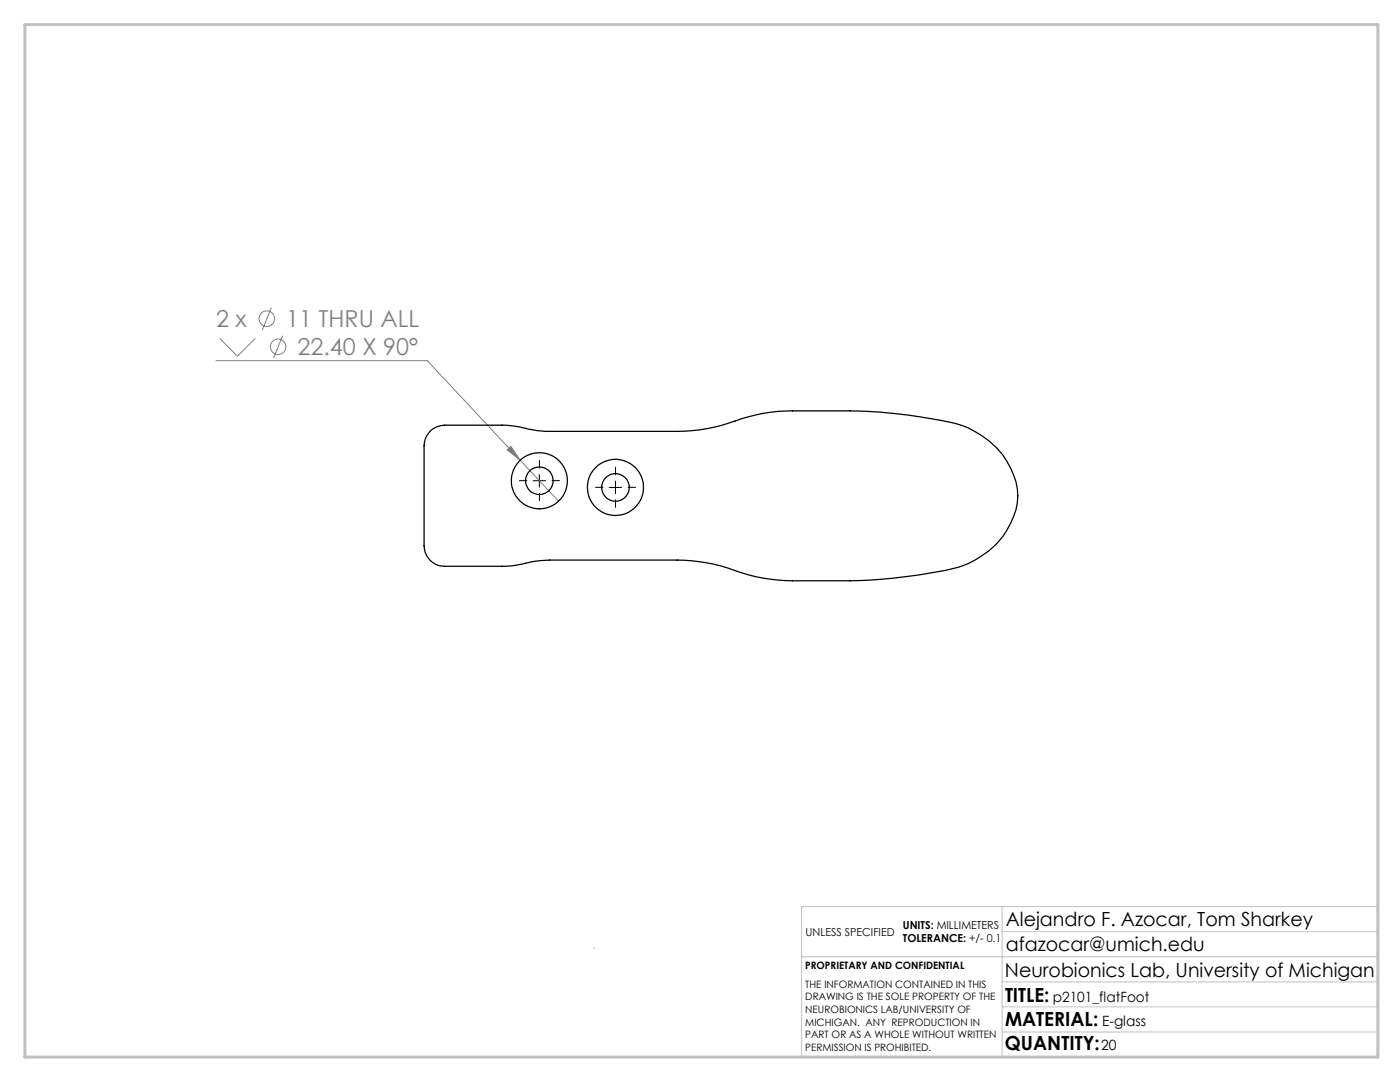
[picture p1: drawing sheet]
<svg xmlns="http://www.w3.org/2000/svg" width="279mm" height="216mm" viewBox="0 0 279 216" stroke-linecap="round" stroke-linejoin="round" font-family="sans-serif">
<g fill="none" stroke="#808080" stroke-width=".2">
<path d="M43.1 72h42.2l26.2 28M43.9 67.5l3.5 3.6 3.5-3.6M54.2 61.4l-1.8 4.4M56.4 67l-1.8 4.4M101.2 89.8l.8-.7 1.8 2.7z"/>
<circle cx="53.2" cy="63.6" r="1.55"/>
<circle cx="55.5" cy="69.2" r="1.55"/>
</g>
<path d="M105.2 95.9h-1.5M107.7 93.4v-1.5M107.7 98.4v1.5M110.2 95.9h1.5M120.3 97.2h-1.5M122.8 94.7v-1.5M122.8 99.7v1.5M125.3 97.2h1.5" fill="none" stroke="#000" stroke-width=".2" stroke-dasharray="15.2 1.3 1.3 1.3"/>
<path d="M106.4 95.9h2.5M107.6 94.7v2.5M121.6 97.3h2.5M122.8 96v2.5" fill="none" stroke="#000" stroke-width=".2"/>
<path d="M118.6 189.2v.1M160 190.9h115M200 185.9h75M200 180.9v30M200 195.9h75M275 180.9h-115v30M200 205.9h75M200 200.9h75" fill="none" stroke="#c0c0c0" stroke-width=".2"/>
<path d="M5 4.9h270v206h-270z" fill="none" stroke="#c0c0c0" stroke-width=".6"/>
<path d="M101.2 89.8l.8-.7 1.8 2.7z" fill="#808080"/>
<g fill="none" stroke="#000" stroke-width=".25">
<path d="M85.8 86a4.4 4.4 0 0 1 2.9-1.2h12.1l2.3 .3 1.8 .4a18.1 18.1 0 0 0 4.7 .6h25.5a35.3 35.3 0 0 0 12.9-2.6l4.3-1 4.4-.5a213.2 213.2 0 0 1 18.9 .2 86.3 86.3 0 0 1 16.7 2.8 16.6 16.6 0 0 1 10.7 12.5 12.3 12.3 0 0 1-2.1 8.3 18.5 18.5 0 0 1-13.8 8.3l-6.4 1a93.2 93.2 0 0 1-11 .8h-11.5a35.3 35.3 0 0 1-13-2.6l-4.2-1-4.4-.5h-27.6a28.8 28.8 0 0 0-5.9 .9l-2.3 .3h-12.1a4.1 4.1 0 0 1-4.1-4.1v-20a4.2 4.2 0 0 1 1.2-2.9z"/>
<circle cx="107.6" cy="95.9" r="2.75"/>
<circle cx="107.7" cy="95.9" r="5.6"/>
<circle cx="122.8" cy="97.3" r="5.6"/>
<circle cx="122.8" cy="97.3" r="2.74"/>
</g>
<g font-size="4.7" fill="#808080">
<text x="43.1" y="65.3">2 x</text>
<text x="57.1" y="65.3">11 THRU ALL</text>
<text x="59.4" y="70.9">22.40 X 90°</text>
</g>
<g font-size="3.9">
<text x="200.7" y="184.8">Alejandro F. Azocar, Tom Sharkey</text>
<text x="200.7" y="189.8">afazocar@umich.edu</text>
<text x="200.6" y="194.9">Neurobionics Lab, University of Michigan</text>
<text x="200.6" y="199.8">TITLE:</text>
<text x="200.6" y="209.5">QUANTITY:</text>
<text x="200.6" y="204.6">MATERIAL:</text>
</g>
<g font-size="2.8">
<text x="210.1" y="199.8">p2101_flatFoot</text>
<text x="219.7" y="209.4">20</text>
<text x="220" y="204.6">E-glass</text>
</g>
<g font-size="2.2">
<text x="180.2" y="185.3">UNITS: MILLIMETERS</text>
<text x="160.8" y="186.8">UNLESS SPECIFIED</text>
<text x="180.2" y="188">TOLERANCE: +/- 0.1</text>
</g>
<g font-size="2">
<text x="160.7" y="193.4">PROPRIETARY AND CONFIDENTIAL</text>
<text x="160.7" y="197.1">THE INFORMATION CONTAINED IN THIS</text>
<text x="160.7" y="199.6">DRAWING IS THE SOLE PROPERTY OF THE</text>
<text x="160.7" y="202.1">NEUROBIONICS LAB/UNIVERSITY OF</text>
<text x="160.7" y="204.6">MICHIGAN. ANY REPRODUCTION IN</text>
<text x="160.7" y="207.2">PART OR AS A WHOLE WITHOUT WRITTEN</text>
<text x="160.7" y="209.7">PERMISSION IS PROHIBITED.</text>
</g>
</svg>
